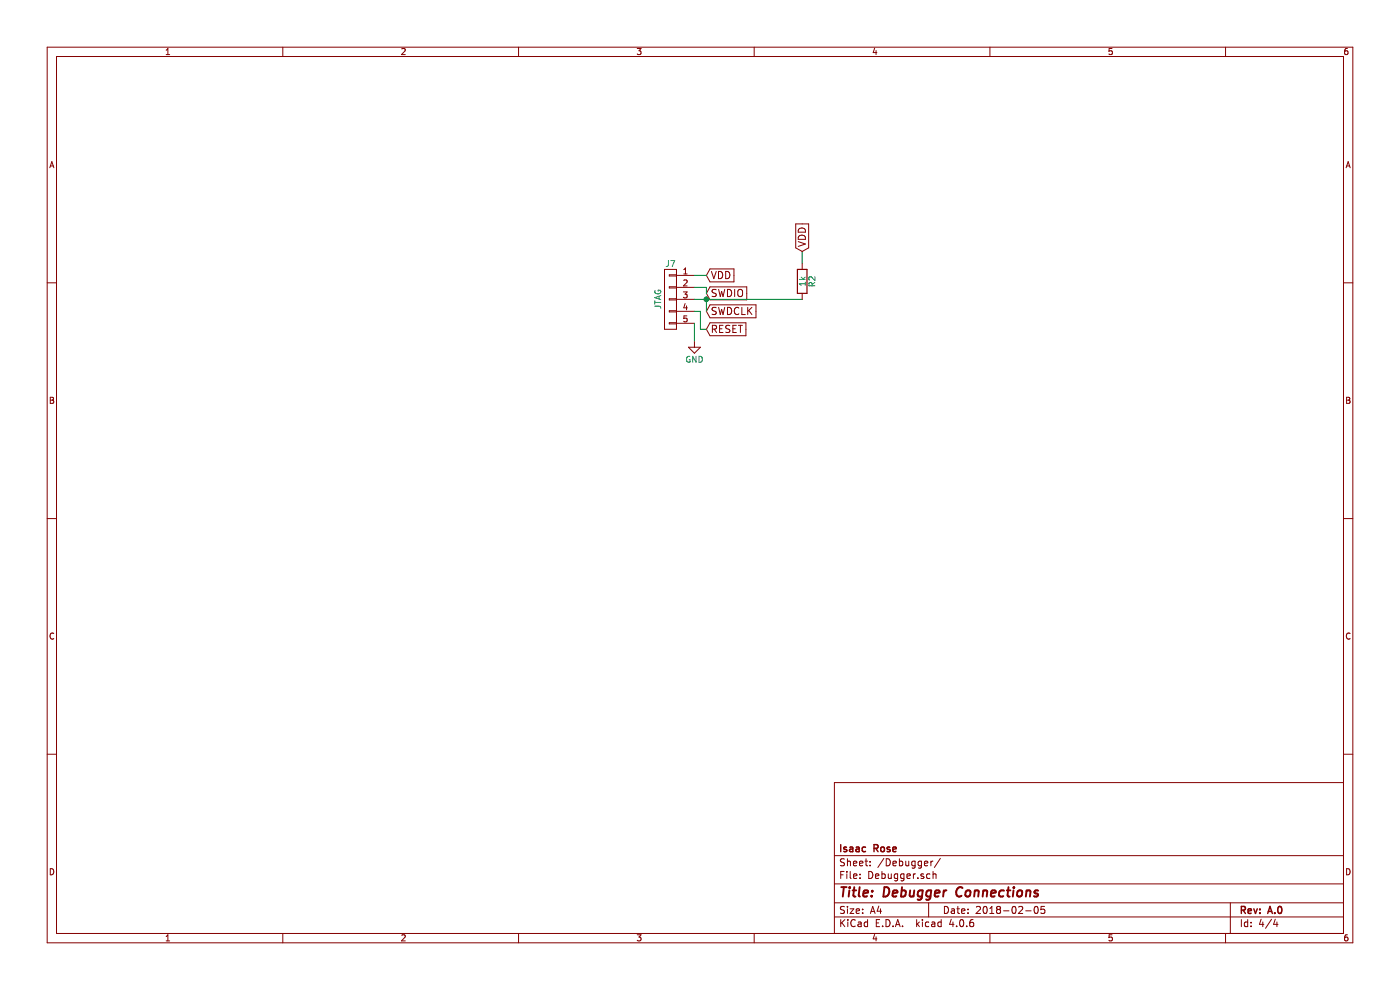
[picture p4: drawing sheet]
EESchema Schematic File Version 2
LIBS:power
LIBS:device
LIBS:transistors
LIBS:conn
LIBS:linear
LIBS:regul
LIBS:74xx
LIBS:cmos4000
LIBS:adc-dac
LIBS:memory
LIBS:xilinx
LIBS:microcontrollers
LIBS:dsp
LIBS:microchip
LIBS:analog_switches
LIBS:motorola
LIBS:texas
LIBS:intel
LIBS:audio
LIBS:interface
LIBS:digital-audio
LIBS:philips
LIBS:display
LIBS:cypress
LIBS:siliconi
LIBS:opto
LIBS:atmel
LIBS:contrib
LIBS:valves
LIBS:ATSAMD21G18A-AU
LIBS:ATSAMx21-cache
EELAYER 25 0
EELAYER END
$Descr A4 11693 8268
encoding utf-8
Sheet 4 4
Title "Debugger Connections"
Date "2018-02-05"
Rev "A.0"
Comp "Isaac Rose"
Comment1 ""
Comment2 ""
Comment3 ""
Comment4 ""
$EndDescr
Text GLabel 5900 2750 2    60   Input ~ 0
RESET
Text GLabel 5900 2300 2    60   Input ~ 0
VDD
Text GLabel 5900 2450 2    60   Input ~ 0
SWDIO
Text GLabel 5900 2600 2    60   Input ~ 0
SWDCLK
$Comp
L GND #PWR07
U 1 1
P 5800 2850
F 0 "#PWR07" H 5800 2600 50  0001 C CNN
F 1 "GND" H 5800 2700 50  0000 C CNN
F 2 "" H 5800 2850 50  0001 C CNN
F 3 "" H 5800 2850 50  0001 C CNN
	1    5800 2850
	1    0    0    -1  
$EndComp
$Comp
L CONN_01X05 J7
U 1 1
P 5600 2500
F 0 "J7" H 5600 2800 50  0000 C CNN
F 1 "JTAG" V 5700 2500 50  0000 C CNN
F 2 "Pin_Headers:Pin_Header_Straight_1x05_Pitch2.54mm" H 5600 2500 50  0001 C CNN
F 3 "" H 5600 2500 50  0001 C CNN
	1    5600 2500
	-1   0    0    -1  
$EndComp
Wire Wire Line
	5800 2300 5900 2300
Wire Wire Line
	5900 2450 5900 2400
Wire Wire Line
	5900 2400 5800 2400
Wire Wire Line
	5800 2500 6700 2500
Wire Wire Line
	5900 2500 5900 2600
Wire Wire Line
	5800 2600 5850 2600
Wire Wire Line
	5850 2600 5850 2750
Wire Wire Line
	5850 2750 5900 2750
Wire Wire Line
	5800 2700 5800 2850
$Comp
L R R2
U 1 1
P 6700 2350
F 0 "R2" V 6780 2350 50  0000 C CNN
F 1 "1k" V 6700 2350 50  0000 C CNN
F 2 "Resistors_SMD:R_1206_HandSoldering" V 6630 2350 50  0001 C CNN
F 3 "" H 6700 2350 50  0001 C CNN
	1    6700 2350
	1    0    0    -1  
$EndComp
Wire Wire Line
	6700 2100 6700 2200
Connection ~ 5900 2500
Text GLabel 6700 2100 1    60   Input ~ 0
VDD
$EndSCHEMATC
